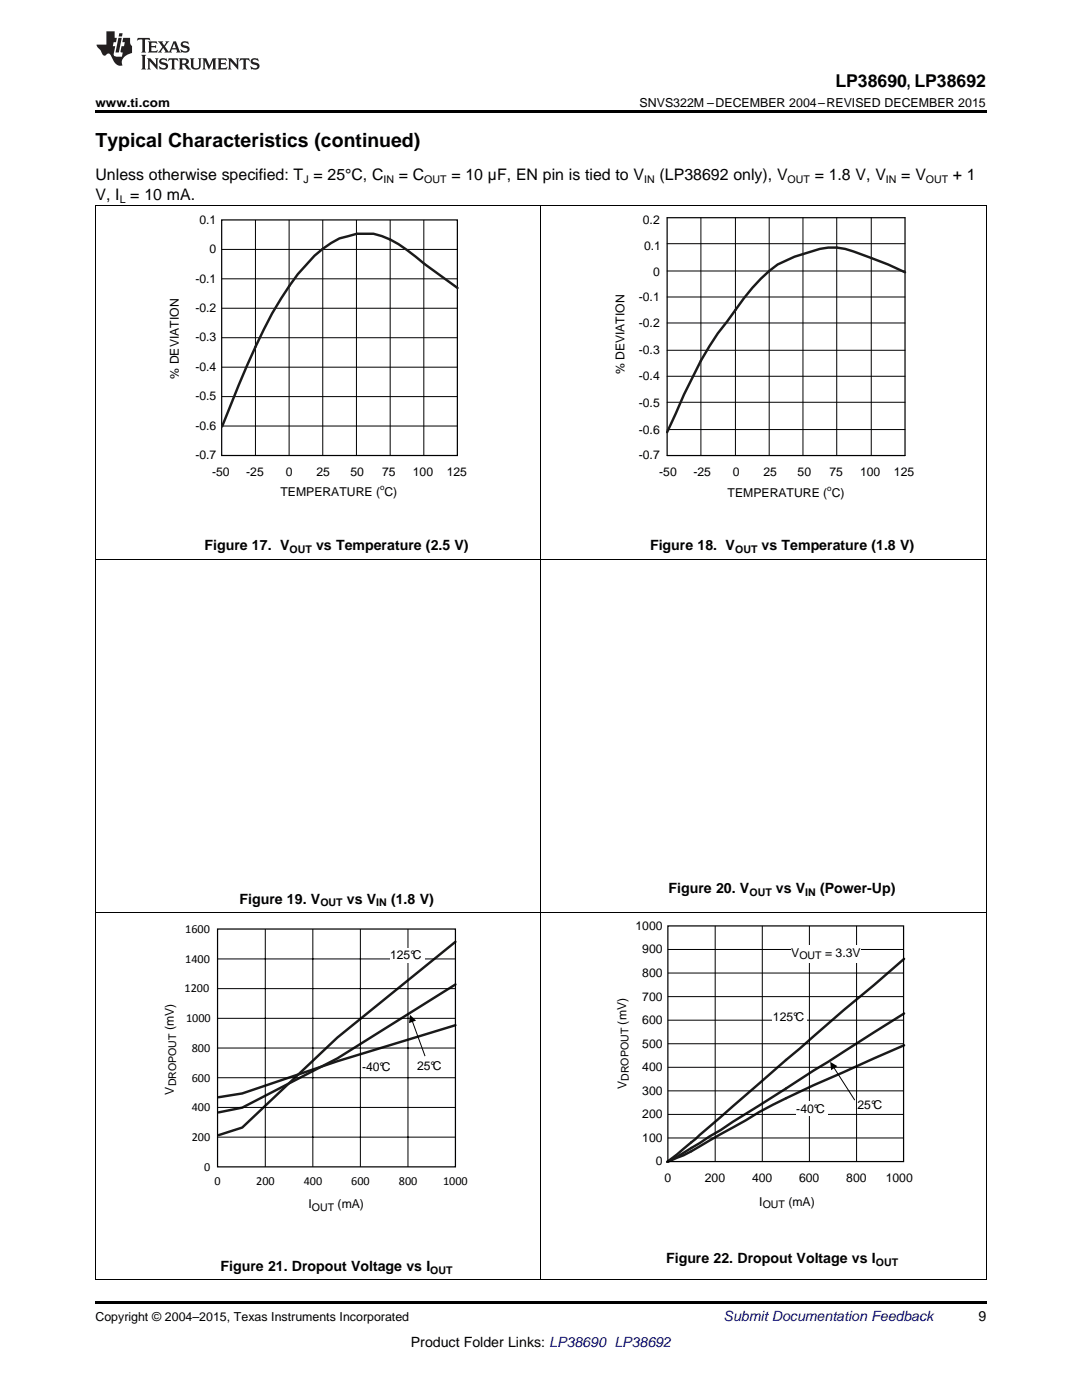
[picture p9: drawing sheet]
<svg xmlns="http://www.w3.org/2000/svg" width="216mm" height="279mm" viewBox="0 0 216 279" stroke-linecap="round" stroke-linejoin="round" font-family="sans-serif">
<path d="M19 259.7h177.8v.5h-177.8z" fill="#000"/>
<g fill="none" stroke="#000" stroke-width=".2">
<path d="M19.1 182.1v73.3M43.4 191.4h47.5M43.4 197.3h47.5M52.9 185.4v47.5M62.4 185.4v47.5M71.9 185.4v47.5M81.4 185.4v47.5M107.9 182.1v73.3M196.8 182.1v73.3M43.4 203.2h47.5M43.4 209.2h47.5M43.4 215.1h47.5"/>
<path d="M43.4 226.9h47.5M43.4 221h47.5M19 255.4h177.8"/>
</g>
<path d="M90.9 196.5l-23.6 14.7-19 9.9-4.7 .9M90.9 188l-23.6 19.1-19 17.9-4.7 1.5M90.9 204.6l-23.6 7.2-19 6.4-4.7 .8" fill="none" stroke="#1a1a1a" stroke-width=".49"/>
<path d="M43.4 185.4h47.5v47.5h-47.5z" fill="none" stroke="#000" stroke-width=".24"/>
<g fill="#fff">
<path d="M72.2 211.6h6.3v2.9h-6.3z" fill-rule="evenodd"/>
<path d="M83.2 211.3h5.4v3h-5.4z" fill-rule="evenodd"/>
<path d="M77.8 189.3h6.8v2.9h-6.8z" fill-rule="evenodd"/>
</g>
<g fill="none" stroke="#000" stroke-width=".2">
<path d="M133.3 198.9h47M133.3 194.2h47M133.3 189.5h47M142.7 184.8v47M152.1 184.8v47M161.5 184.8v47M170.9 184.8v47M82.3 203.8l2.5 7M133.3 217.7h47M133.3 213h47M133.3 208.3h47M133.3 203.6h47"/>
<path d="M133.3 227.1h47M133.3 222.4h47"/>
</g>
<path d="M81.8 202.5l1.2 1.2-1.4 .5z" fill="#000"/>
<path d="M180.4 191.4l-6 5.2-6.1 5-29.5 25.7-5.6 4.6M180.4 208.6l-12.1 5.4a160.1 160.1 0 0 0-22.1 11l-8.3 4.8-1.5 .8-3.2 1.3M180.4 202.3l-36.6 23.2-8.7 5.4-1.9 1" fill="none" stroke="#1a1a1a" stroke-width=".49"/>
<path d="M133.3 184.8h47v47h-47z" fill="none" stroke="#000" stroke-width=".24"/>
<g fill="#fff">
<path d="M158.9 219.9h6.2v2.9h-6.2z" fill-rule="evenodd"/>
<path d="M171.1 219.2h5.4v2.9h-5.4z" fill-rule="evenodd"/>
<path d="M154.2 201.5h6.8v2.9h-6.8z" fill-rule="evenodd"/>
</g>
<path d="M166.4 213l4.2 6.6" fill="none" stroke="#000" stroke-width=".2"/>
<path d="M165.7 211.9l1.4 .9-1.3 .8z" fill="#000"/>
<path d="M157.9 188.7h13.8v3.5h-13.8z" fill-rule="evenodd" fill="#fff"/>
<g fill="none" stroke="#000" stroke-width=".2">
<path d="M19 41.1h177.8M19.1 41.1v141M44.2 55.6h47.1M44.2 49.8h47.1M51 43.9v47M57.7 43.9v47M64.4 43.9v47M71.1 43.9v47M77.9 43.9v47M84.6 43.9v47M107.9 41.1v141M133.1 59.3h47.5"/>
<path d="M133.1 54.1h47.5M133.1 48.6h47.5M139.9 43.5v47.4M146.7 43.5v47.4M153.5 43.5v47.4M160.2 43.5v47.4M167 43.5v47.4M173.8 43.5v47.4M196.8 41.1v141M44.2 79.2h47.1M44.2 73.3h47.1M44.2 67.4h47.1"/>
<path d="M44.2 61.5h47.1M133.1 75.1h47.5M133.1 69.9h47.5M133.1 64.5h47.5M44.2 85h47.1M133.1 85.7h47.5M133.1 80.3h47.5M19 111.6h177.8M19 182.1h177.8"/>
</g>
<path d="M44.2 43.9h47.1v47h-47.1zM133.1 43.5h47.5v47.4h-47.5z" fill="none" stroke="#000" stroke-width=".24"/>
<path d="M91.3 57.5l-6.7-4.9a30.3 30.3 0 0 0-8.4-5.5l-1.7-.4h-3.3l-3.5 .9a20.1 20.1 0 0 0-6.6 5.3 52.9 52.9 0 0 0-8.5 12.9 219.7 219.7 0 0 0-8.3 19.3M180.6 54.3a99.6 99.6 0 0 0-12-4.6 13.2 13.2 0 0 0-8.4 1l-1.7 .5-3.3 1.6a33.6 33.6 0 0 0-8.5 9.1l-1.6 2.3a52.8 52.8 0 0 0-6.9 11.2l-1.7 3.3-3.4 7.5" fill="none" stroke="#1a1a1a" stroke-width=".49"/>
<path d="M19 22h177.8v.5h-177.8z" fill="#000"/>
<g fill="#231f20">
<path d="M27.5 7.6l-.1 .5 .4-.2h.6v.1v2.1l-.2 .4h1l-.3-.4v-2.1l.1-.1h.5l.5 .2-.2-.5zM29.5 8.3l.2 .3v1.5l-.2 .4h1.8l.2-.6a1.04 1.04 0 0 1-1.3 .2v-.7h.6l.3 .2v-.6l-.3 .2h-.6v-.6l.8-.1 .4 .3-.2-.5zM31.5 8.3l.9 1.1-.9 1.1h.8l-.2-.2 .5-.7 .4 .7-.2 .2h1.5l-.1-.2 .1-.4h.9l.1 .4-.2 .2h1l-.3-.3-.7-1.9h-.5l-.9 2-.8-1 .9-1h-.8l.1 .3-.3 .5-.4-.6 .2-.2zM34.7 8.6l.4 1h-.7zM36.3 8.4a.63 .63 0 0 0-.2 .7 .63 .63 0 0 0 .6 .4l.6 .2 .1 .2a.75 .75 0 0 1-.7 .4 .75 .75 0 0 1-.6-.5l.1 .7 .1-.1a1.11 1.11 0 0 0 1.5-.6 1.13 1.13 0 0 0-1.2-.8l-.1-.4a1.04 1.04 0 0 1 1.2 .2l-.2-.5-.1 .1-.5-.2zM28.2 10.9l.2 .4v2.2l-.2 .4h1l-.3-.4v-2.2l.3-.4zM29.3 11.6l.3 .4v1.5l-.3 .4h.8l-.2-.4v-1.3l1.5 1.7v-1.9l.2-.4h-.7l.2 .4v.9l-1.1-1.3zM32 11.8a.62 .62 0 0 0-.2 .7 .62 .62 0 0 0 .6 .4l.6 .1 .1 .3a.76 .76 0 0 1-.7 .3 .76 .76 0 0 1-.6-.4l.1 .7 .1-.1a1.11 1.11 0 0 0 1.5-.6 1.13 1.13 0 0 0-1.2-.8l-.1-.4a1.04 1.04 0 0 1 1.2 .2l-.2-.6-.1 .1-.5-.1zM33.7 11.6l-.2 .6a.61 .61 0 0 1 .8-.3v1.6l-.2 .4h.9l-.2-.4v-1.6a.63 .63 0 0 1 .8 .3l-.2-.6zM35.6 11.6l.3 .4v1.5l-.3 .4h1l-.2-.2v-.8l.5 .2a.76 .76 0 0 0 1.2 .7l-1-1a.58 .58 0 0 0 .6-.5 .58 .58 0 0 0-.5-.6zM36.4 11.9h.1a.45 .45 0 0 1 .5 .1 .45 .45 0 0 1 .1 .5l-.7 .2zM37.9 11.6l.2 .2a2.17 2.17 0 0 0 .3 1.9 .99 .99 0 0 0 1.6-.6v-1.1l.2-.4h-.7l.2 .2a1.92 1.92 0 0 1-.2 1.8 .6 .6 0 0 1-.9-.5v-1.1l.2-.4zM40.4 11.6l.2 .4v1.5l-.2 .4h.7l-.2-.4v-1.4l.8 1.8 .8-1.8v1.4l-.2 .4h.9l-.2-.4v-1.5l.2-.4h-.8l-.6 1.5-.6-1.5zM43.4 11.6l.2 .4v1.5l-.2 .4h1.8l.2-.6a1.04 1.04 0 0 1-1.3 .1v-.6h.5l.4 .2v-.6l-.4 .2h-.5v-.7h.8l.3 .3-.1-.6zM45.5 11.6l.2 .4v1.5l-.2 .4h.7l-.2-.4v-1.3l1.5 1.7v-1.9l.2-.4h-.7l.2 .4v.9l-1.1-1.3zM47.9 11.6l-.1 .6a.61 .61 0 0 1 .8-.3v1.6l-.3 .4h1l-.3-.4 .1-1.6a.63 .63 0 0 1 .7 .3l-.1-.6zM50.2 11.8a.62 .62 0 0 0-.2 .7 .62 .62 0 0 0 .6 .4l.6 .1 .2 .3a.76 .76 0 0 1-.8 .3 .76 .76 0 0 1-.6-.4l.1 .7 .2-.1a1.11 1.11 0 0 0 1.5-.6 1.13 1.13 0 0 0-1.3-.8l-.1-.4a1.04 1.04 0 0 1 1.2 .2l-.1-.6-.2 .1-.5-.1z"/>
<path d="M21.2 6.3v2.6h-1.9l.1 .4 .7 .9a.91 .91 0 0 0 1 .8 .56 .56 0 0 1 .5-.3 .56 .56 0 0 1 .5 .3l.4 .8a1.53 1.53 0 0 0 1.9 1.2 1.54 1.54 0 0 1 1-2.1l.9-.3v-1.4a1.52 1.52 0 0 1-.3-1.6h-1.4l-.2 .8h.5l-.2 .8h-.4l-.2 1v.2l.4 .1-.2 .8a1.93 1.93 0 0 1-1.6-.3l.3-1.8h-.5l.2-.8h.4l.2-.8h-.4v-1.3zM23.6 7.6l-.6 2.9h.7l.6-2.9zM23.8 6.6l-.1 .7h.6l.2-.7z"/>
</g>
<text font-size="3.9" x="19" y="29.3">Typical Characteristics (continued)</text>
<text font-size="3.5" x="166.7" y="17.3">LP38690, LP38692</text>
<g font-size="3.2">
<text x="19" y="36">Unless otherwise specified: T = 25°C, C</text>
<text x="79.6" y="36">= C</text>
<text x="90.1" y="36">= 10 µF, EN pin is tied to V</text>
<text x="131.6" y="36">(LP38692 only), V</text>
<text x="162.6" y="36">= 1.8 V, V</text>
<text x="179.8" y="36">= V</text>
<text x="190.1" y="36">+ 1</text>
<text x="19" y="39.9">V, I = 10 mA.</text>
</g>
<g font-size="2.8">
<text x="40.8" y="109.9">Figure 17. V</text>
<text x="63.1" y="109.9">vs Temperature (2.5 V)</text>
<text x="129.7" y="109.9">Figure 18. V</text>
<text x="152" y="109.9">vs Temperature (1.8 V)</text>
<text x="133.4" y="178.3">Figure 20. V</text>
<text x="154.8" y="178.3">vs V</text>
<text x="163.7" y="178.3">(Power-Up)</text>
<text x="47.8" y="180.3">Figure 19. V</text>
<text x="69.2" y="180.3">vs V</text>
<text x="78" y="180.3">(1.8 V)</text>
<text x="44" y="253.6">Figure 21. Dropout Voltage vs I</text>
<text x="132.9" y="252">Figure 22. Dropout Voltage vs I</text>
<text x="195.3" y="263.6">9</text>
<text x="82" y="268.9">Product Folder Links: LP38690 LP38692</text>
</g>
<text font-size="2.8" fill="#0000c8" x="144.4" y="263.6">Submit Documentation Feedback</text>
<g font-size="2.5">
<text x="19" y="21.4">www.ti.com</text>
<text x="127.6" y="21.4">SNVS322M –DECEMBER 2004–REVISED DECEMBER 2015</text>
<text x="19" y="263.6">Copyright © 2004–2015, Texas Instruments Incorporated</text>
</g>
<g font-size="2.4">
<text x="39.8" y="44.6">0.1</text>
<text x="128.3" y="44.6">0.2</text>
<text x="41.8" y="50.5">0</text>
<text x="128.5" y="49.9">0.1</text>
<text x="39" y="56.4">-0.1</text>
<text x="130.3" y="55.1">0</text>
<text x="39" y="62.3">-0.2</text>
<text x="127.5" y="65.2">-0.2</text>
<text x="127.5" y="60.1">-0.1</text>
<text x="39" y="68.1">-0.3</text>
<text x="127.5" y="70.7">-0.3</text>
<text x="35.7" y="75.6" transform="rotate(-90 35.7 75.6)">% DEVIATION</text>
<text x="39" y="74">-0.4</text>
<text x="124.6" y="74.7" transform="rotate(-90 124.6 74.7)">% DEVIATION</text>
<text x="127.5" y="75.9">-0.4</text>
<text x="39" y="79.9">-0.5</text>
<text x="127.5" y="81.3">-0.5</text>
<text x="39" y="85.8">-0.6</text>
<text x="127.5" y="86.6">-0.6</text>
<text x="39" y="91.7">-0.7</text>
<text x="42.3" y="95">-50</text>
<text x="49.1" y="95">-25</text>
<text x="57" y="95">0</text>
<text x="63.1" y="95">25</text>
<text x="69.9" y="95">50</text>
<text x="76.3" y="95">75</text>
<text x="82.4" y="95">100</text>
<text x="89.1" y="95">125</text>
<text x="127.5" y="91.5">-0.7</text>
<text x="131.5" y="95.1">-50</text>
<text x="138.4" y="95">-25</text>
<text x="146.2" y="95">0</text>
<text x="152.4" y="95">25</text>
<text x="159.1" y="95">50</text>
<text x="165.5" y="95">75</text>
<text x="171.6" y="95">100</text>
<text x="178.4" y="95">125</text>
<text x="56" y="99">TEMPERATURE ( C)</text>
<text x="145.2" y="99.1">TEMPERATURE ( C)</text>
<text x="126.8" y="185.6">1000</text>
<text x="37" y="186.1">1600</text>
<text x="77.8" y="191.5">125°C</text>
<text x="128.2" y="190.3">900</text>
<text x="157.9" y="191">V</text>
<text x="164.6" y="191">= 3.3V</text>
<text x="37" y="192.2">1400</text>
<text x="128.2" y="195">800</text>
<text x="36.8" y="198">1200</text>
<text x="128.2" y="199.7">700</text>
<text x="154.2" y="203.7">125°C</text>
<text x="34.7" y="205.6" transform="rotate(-90 34.7 205.6)">(mV)</text>
<text x="37.1" y="204">1000</text>
<text x="38.3" y="209.9">800</text>
<text x="125" y="204.5" transform="rotate(-90 125 204.5)">(mV)</text>
<text x="128.2" y="209.1">500</text>
<text x="128.2" y="204.4">600</text>
<text x="38.3" y="215.9">600</text>
<text x="72.2" y="213.8">-40°C</text>
<text x="83.2" y="213.5">25°C</text>
<text x="128.2" y="213.8">400</text>
<text x="34.7" y="218.4" transform="rotate(-90 34.7 218.4)">V</text>
<text x="38.3" y="221.8">400</text>
<text x="125" y="217.3" transform="rotate(-90 125 217.3)">V</text>
<text x="128.2" y="218.5">300</text>
<text x="171.1" y="221.4">25°C</text>
<text x="38.3" y="227.7">200</text>
<text x="128.2" y="227.9">100</text>
<text x="128.2" y="223.2">200</text>
<text x="158.9" y="222.1">-40°C</text>
<text x="40.7" y="233.6">0</text>
<text x="130.9" y="232.6">0</text>
<text x="42.8" y="236.5">0</text>
<text x="51.1" y="236.5">200</text>
<text x="60.6" y="236.5">400</text>
<text x="70.1" y="236.5">600</text>
<text x="79.6" y="236.5">800</text>
<text x="88.4" y="236.5">1000</text>
<text x="132.6" y="235.9">0</text>
<text x="140.6" y="235.9">200</text>
<text x="150.1" y="235.9">400</text>
<text x="159.5" y="235.9">600</text>
<text x="168.9" y="235.9">800</text>
<text x="176.7" y="235.9">1000</text>
<text x="61.6" y="241.1">I</text>
<text x="67.4" y="241.1">(mA)</text>
<text x="151.5" y="240.7">I</text>
<text x="157.3" y="240.7">(mA)</text>
</g>
<g font-size="2.1">
<text x="23.9" y="40.5">L</text>
<text x="60.5" y="36.6">J</text>
<text x="76.5" y="36.6">IN</text>
<text x="84.7" y="36.6">OUT</text>
<text x="128.6" y="36.6">IN</text>
<text x="157.2" y="36.6">OUT</text>
<text x="176.8" y="36.6">IN</text>
<text x="184.7" y="36.6">OUT</text>
<text x="57.8" y="110.4">OUT</text>
<text x="146.7" y="110.4">OUT</text>
<text x="149.5" y="178.9">OUT</text>
<text x="160.7" y="178.9">IN</text>
<text x="63.9" y="180.9">OUT</text>
<text x="75.1" y="180.9">IN</text>
<text x="159.5" y="191.4">OUT</text>
<text x="125.4" y="215.7" transform="rotate(-90 125.4 215.7)">DROPOUT</text>
<text x="35.1" y="216.8" transform="rotate(-90 35.1 216.8)">DROPOUT</text>
<text x="62.2" y="241.6">OUT</text>
<text x="152.2" y="241.1">OUT</text>
<text x="85.9" y="254.2">OUT</text>
<text x="174.8" y="252.6">OUT</text>
</g>
<g font-size="1.6">
<text x="75.8" y="97.9">o</text>
<text x="165.1" y="97.9">o</text>
</g>
</svg>
